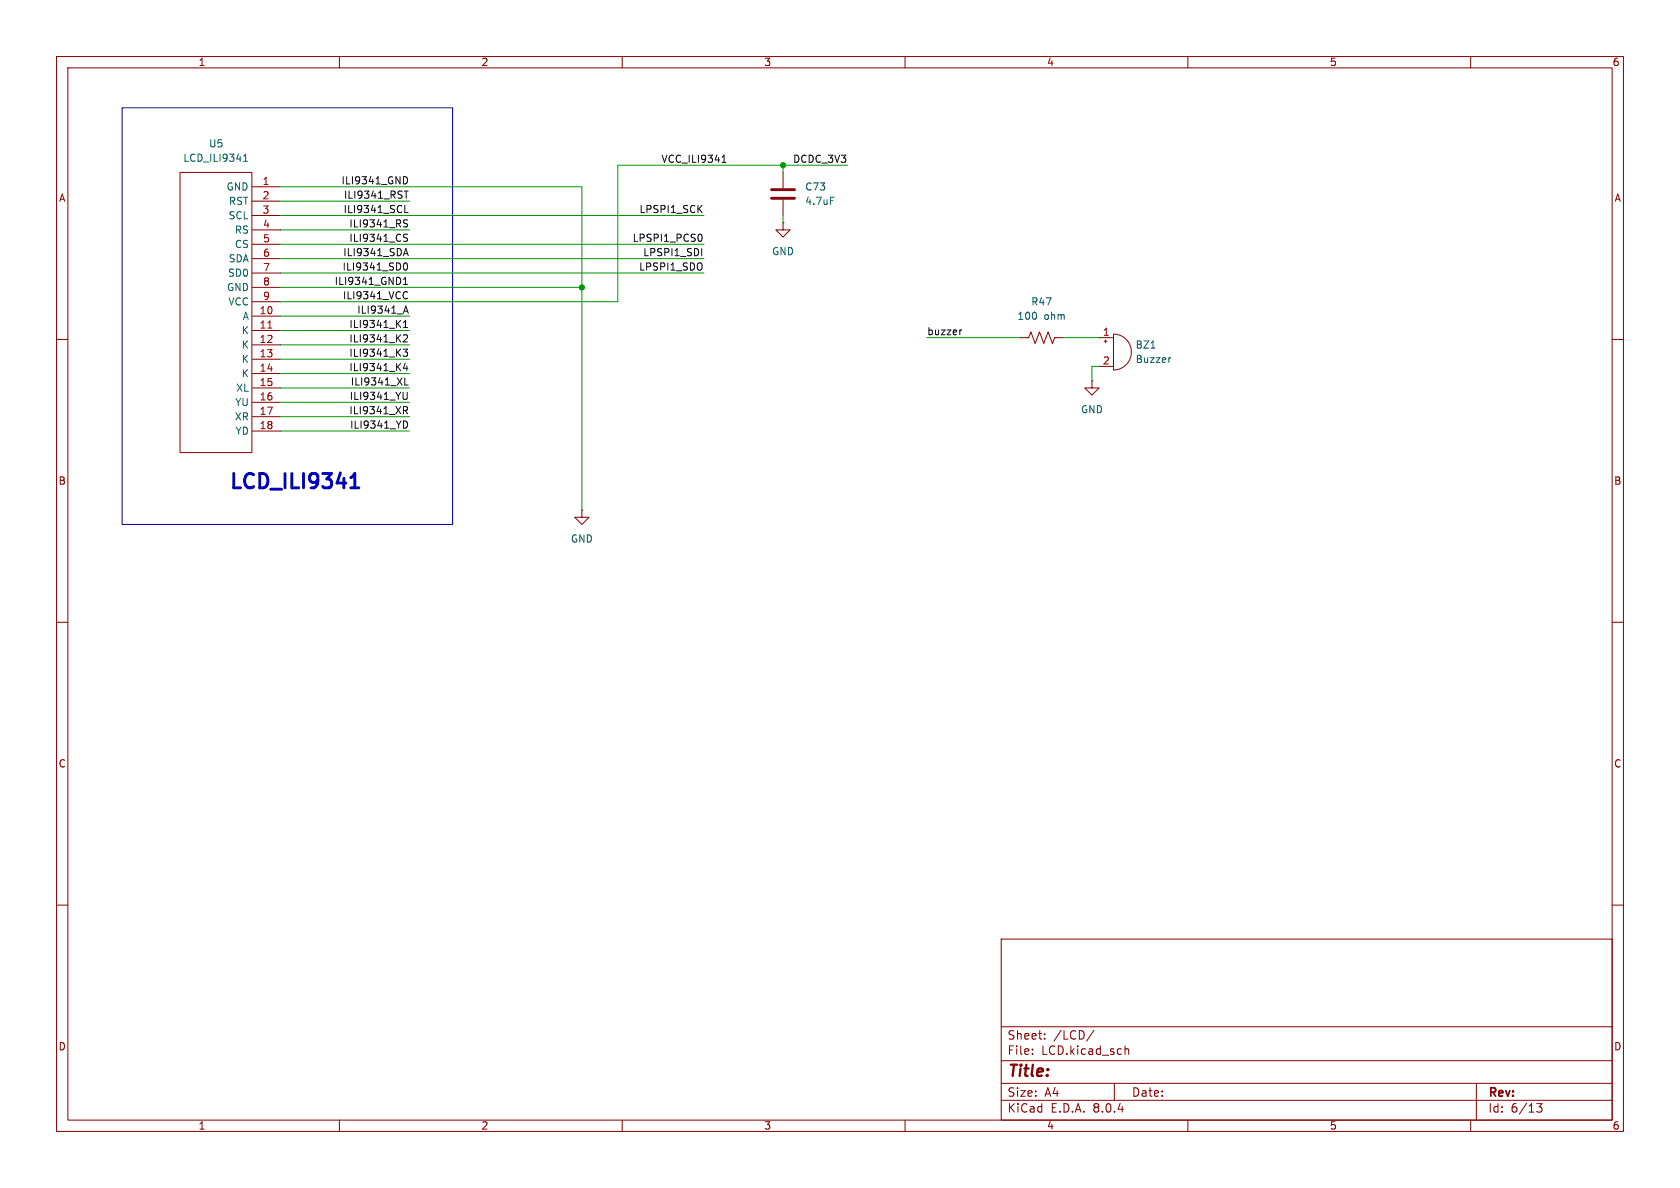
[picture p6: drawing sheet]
<svg xmlns="http://www.w3.org/2000/svg" width="297mm" height="210mm" viewBox="0 0 297 210" stroke-linecap="round" stroke-linejoin="round" font-family="sans-serif">
<g fill="none" stroke="#840000" stroke-width=".18">
<path d="M10 10h277v190h-277zM12 12h273v186h-273zM60 10v2M110 10v2M160 10v2M210 10v2M260 10v2M31.8 30.5h12.7v49.5h-12.7zM44.5 33h5M44.5 35.6h5M44.5 38.1h5M138.4 39.4v1.2h1.3l-1.3 1.3-1.2-1.3h1.2"/>
<path d="M138.4 39.4h.1M138.4 30.5v2.8M138.4 35.3v2.8M10 60h2M44.6 55.9h5M44.6 58.4h5M44.6 40.6h5M44.6 43.2h5M44.6 45.7h5M44.6 48.3h5M44.6 50.8h5M44.6 53.3h5"/>
<path d="M180.3 59.7h1.6l.3-1 .8 2 .8-2 .7 2 .8-2 .8 2 .3-1h1.6M194.3 59.7h2.5M196.8 59.1a3.2 3.2 0 0 1 3.2 3.1 3.2 3.2 0 0 1-3.2 3.2zM285 60h2M44.6 61h5M44.6 63.5h5M44.6 66h5M44.6 68.6h5M44.6 71.1h5M44.6 73.7h5M44.6 76.2h5M193 67.3v1.3h1.3l-1.3 1.3-1.2-1.3h1.2"/>
<path d="M193 67.3h.1M194.3 64.8h2.5M195.2 60.3h.5M195.5 60.1v.5M102.9 90.2v1.2h1.2l-1.2 1.3-1.3-1.3h1.3M102.9 90.2h.1M10 110h2M285 110h2M10 160h2M285 160h2M177 166h108v32h-108zM60 198v2"/>
<path d="M110 198v2M160 198v2M177 194.5h108M177 191.5h108M177 187.5h108M177 181.5h108M182.5 186.3v.1M182.5 185.5v.1M184.7 183.6v.1M184.7 182.8v.1M193.4 182.1l-1.3 2M197 191.5v3"/>
<path d="M198.9 184.9v1.5M198.9 185.5l.2-.1 .4 .1v.9M210 198v2M260 198v2M261 191.5v6.5M271.7 195.1h.9l-.5 .6 .4 .1v.7l-.2 .1-.6-.1"/>
</g>
<path d="M43.1 28.5h.7M43.1 27.6l.3-.4v1.3M146.8 34.9h.6M203.5 61.5h.7M207 63.2l-.2 .1" fill="none" stroke="#006464" stroke-width=".18"/>
<path d="M47.4 58h.7" fill="none" stroke="#a90000" stroke-width=".18"/>
<path d="M136.4 35.1h4.1M136.4 33.5h4.1" fill="none" stroke="#840000" stroke-width=".51"/>
<g fill="none" stroke="#0f0f0f" stroke-width=".18">
<path d="M71.3 31.2a.64 .64 0 0 1 .8 .7 .64 .64 0 0 1-.8 .6M71.4 39.4l.5 .2 .1 .2-.1 .3h-.4M71.4 38.9h.6M71.4 33.8h.8M71.6 36.3v1.3h.6M71.8 33.8v1.2M127.6 28.7h.8M127.6 27.8l.4-.4v1.3M71.3 47l.1-.4 .2-.1a.68 .68 0 0 1 .5 .6 .68 .68 0 0 1-.5 .6l-.2-.1-.1-.3M71.3 59.3l.5-.1 .2 .3-.7 .9h.7M71.3 45.2l.4-1.3 .5 1.3M71.3 57.9h.7"/>
<path d="M71.3 49.4l.4-.4v1.3M71.3 57l.4-.4v1.3M71.3 55.4l.4-1.3 .5 1.3M71.3 50.3h.7M71.4 41.9l.5 .2 .1 .2-.1 .3-.4 .1M71.4 44.8h.6M71.4 41.5h.6M71.4 55h.6M71.5 51.6h.3l.2 .1M72 52.7l-.2 .1h-.3M123.8 41.4a.79 .79 0 0 1 0 1.3M124.1 43.9v1.3"/>
<path d="M170 58.3l-.3 .2M71.3 61.7h.7l-.4 .5 .4 .1v.6l-.2 .1-.5-.1M71.3 71.9h.5l.2 .2-.1 .4h-.6M71.6 66.8v1.3h.6M71.6 74.4a.68 .68 0 0 1 .5 .7 .68 .68 0 0 1-.5 .6M71.6 64.2l-.3 .9h.8M71.6 72.5l.4 .6M71.9 64.7v.8M72 69.3v1.1l-.1 .1-.4 .1"/>
</g>
<path d="M62 86.2h1.5M62 84.4l.7-.7v2.5" fill="none" stroke="#0000c2" stroke-width=".51"/>
<path d="M21.6 19.1h58.4v73.6h-58.4z" fill="none" stroke="#0000c2" stroke-width=".18"/>
<g fill="none" stroke="#009600" stroke-width=".18">
<path d="M49.5 35.6h22.9M49.5 38.1h75M49.5 33h53.4v57.2M138.4 29.2v1.3M138.4 38.1v1.3M149.9 29.2h-40.7v24.1h-59.6M49.6 58.4h22.8M49.6 55.9h22.8M49.6 50.8h53.3M49.6 45.7h74.9M49.6 48.3h74.9M49.6 43.2h74.9"/>
<path d="M49.6 40.6h22.8M163.8 59.7h16.5M188 59.7h6.3M49.6 61h22.8M49.6 76.2h22.8M49.6 68.6h22.8M49.6 73.7h22.8M49.6 71.1h22.8M49.6 63.5h22.8M49.6 66h22.8M194.3 64.8h-1.3v2.5"/>
</g>
<g fill="#009600" stroke="#009600" stroke-width=".18">
<circle cx="138.4" cy="29.2" r=".46"/>
<circle cx="102.9" cy="50.8" r=".46"/>
</g>
<text font-size="3.5" fill="#0000c2" x="40.2" y="87.1">LCD_ILI9341</text>
<text font-size="2.8" fill="#840000" x="178" y="190.9">Title:</text>
<g font-size="2.1" fill="#840000">
<text x="178" y="184">Sheet:</text>
<text x="186.2" y="184">/LCD/</text>
<text x="178" y="186.7">File:</text>
<text x="184.1" y="186.7">LCD.kicad_sch</text>
<text x="178" y="196.9">KiCad</text>
<text x="178" y="194.1">Size:</text>
<text x="184.7" y="194.1">A4</text>
<text x="185.7" y="196.9">E.D.A.</text>
<text x="193.3" y="196.9">8.0.4</text>
<text x="200" y="194.1">Date:</text>
<text x="263" y="194.3">Rev:</text>
<text x="263" y="196.9">Id:</text>
<text x="267.1" y="196.9">6/13</text>
</g>
<g font-size="1.8" fill="#840000">
<text x="35" y="11.9">1</text>
<text x="85" y="11.9">2</text>
<text x="135" y="11.9">3</text>
<text x="185" y="11.9">4</text>
<text x="235" y="11.9">5</text>
<text x="285" y="11.9">6</text>
<text x="10.3" y="35.9">A</text>
<text x="285.3" y="35.9">A</text>
<text x="10.3" y="85.9">B</text>
<text x="285.3" y="85.9">B</text>
<text x="10.3" y="135.9">C</text>
<text x="285.3" y="135.9">C</text>
<text x="10.3" y="185.9">D</text>
<text x="285.3" y="185.9">D</text>
<text x="35" y="199.9">1</text>
<text x="85" y="199.9">2</text>
<text x="135" y="199.9">3</text>
<text x="185" y="199.9">4</text>
<text x="235" y="199.9">5</text>
<text x="285" y="199.9">6</text>
</g>
<g font-size="1.8" fill="#006464">
<text x="32.3" y="28.8">LCD_ILI9341</text>
<text x="36.8" y="26.3">U5</text>
<text x="39.9" y="33.9">GND</text>
<text x="142.2" y="33.9">C73</text>
<text x="40.3" y="39">SCL</text>
<text x="40.4" y="36.4">RST</text>
<text x="41.4" y="41.5">RS</text>
<text x="142.2" y="36.4">4.7uF</text>
<text x="40.3" y="46.6">SDA</text>
<text x="41.4" y="44">CS</text>
<text x="136.4" y="45.3">GND</text>
<text x="40" y="51.7">GND</text>
<text x="40.2" y="49.1">SD0</text>
<text x="40.3" y="54.2">VCC</text>
<text x="42.6" y="59.3">K</text>
<text x="42.8" y="56.7">A</text>
<text x="179.8" y="56.7">100</text>
<text x="182.2" y="54.2">R47</text>
<text x="184.6" y="56.7">ohm</text>
<text x="42.6" y="61.8">K</text>
<text x="42.6" y="64.4">K</text>
<text x="200.7" y="61.8">BZ1</text>
<text x="200.7" y="64.4">Buzzer</text>
<text x="41.5" y="72">YU</text>
<text x="41.7" y="69.4">XL</text>
<text x="42.6" y="66.9">K</text>
<text x="41.4" y="74.5">XR</text>
<text x="41.5" y="77.1">YD</text>
<text x="191" y="73.3">GND</text>
<text x="100.8" y="96.1">GND</text>
</g>
<g font-size="1.8" fill="#0f0f0f">
<text x="116.8" y="28.9">VCC_ILI9341</text>
<text x="140.1" y="28.9">DCDC_3V3</text>
<text x="60.3" y="32.7">ILI9341_GND</text>
<text x="60.7" y="35.2">ILI9341_RST</text>
<text x="60.6" y="37.8">ILI9341_SCL</text>
<text x="61.7" y="40.3">ILI9341_RS</text>
<text x="112.9" y="37.8">LPSPI1_SCK</text>
<text x="60.5" y="47.9">ILI9341_SD0</text>
<text x="60.6" y="45.4">ILI9341_SDA</text>
<text x="61.7" y="42.8">ILI9341_CS</text>
<text x="111.7" y="42.8">LPSPI1_PCS0</text>
<text x="112.9" y="47.9">LPSPI1_SDO</text>
<text x="113.6" y="45.4">LPSPI1_SDI</text>
<text x="59.1" y="50.5">ILI9341_GND1</text>
<text x="60.5" y="53">ILI9341_VCC</text>
<text x="61.7" y="58.1">ILI9341_K1</text>
<text x="63.1" y="55.5">ILI9341_A</text>
<text x="163.8" y="59.3">buzzer</text>
<text x="61.7" y="65.7">ILI9341_K4</text>
<text x="61.7" y="60.6">ILI9341_K2</text>
<text x="61.7" y="63.2">ILI9341_K3</text>
<text x="61.7" y="70.8">ILI9341_YU</text>
<text x="61.9" y="68.2">ILI9341_XL</text>
<text x="61.7" y="73.3">ILI9341_XR</text>
<text x="61.8" y="75.9">ILI9341_YD</text>
</g>
<g font-size="1.8" fill="#a90000">
<text x="46.3" y="32.8">1</text>
<text x="46.3" y="35.3">2</text>
<text x="46.3" y="37.8">3</text>
<text x="46.4" y="40.4">4</text>
<text x="46.4" y="42.9">5</text>
<text x="46.4" y="45.5">6</text>
<text x="46.4" y="48">7</text>
<text x="46.4" y="50.5">8</text>
<text x="46.4" y="53.1">9</text>
<text x="45.8" y="55.6">10</text>
<text x="45.8" y="58.2">11</text>
<text x="194.9" y="59.4">1</text>
<text x="45.8" y="60.7">12</text>
<text x="45.8" y="63.2">13</text>
<text x="45.8" y="65.8">14</text>
<text x="194.9" y="64.5">2</text>
<text x="45.8" y="68.3">15</text>
<text x="45.8" y="70.9">16</text>
<text x="45.8" y="73.4">17</text>
<text x="45.8" y="75.9">18</text>
</g>
</svg>
